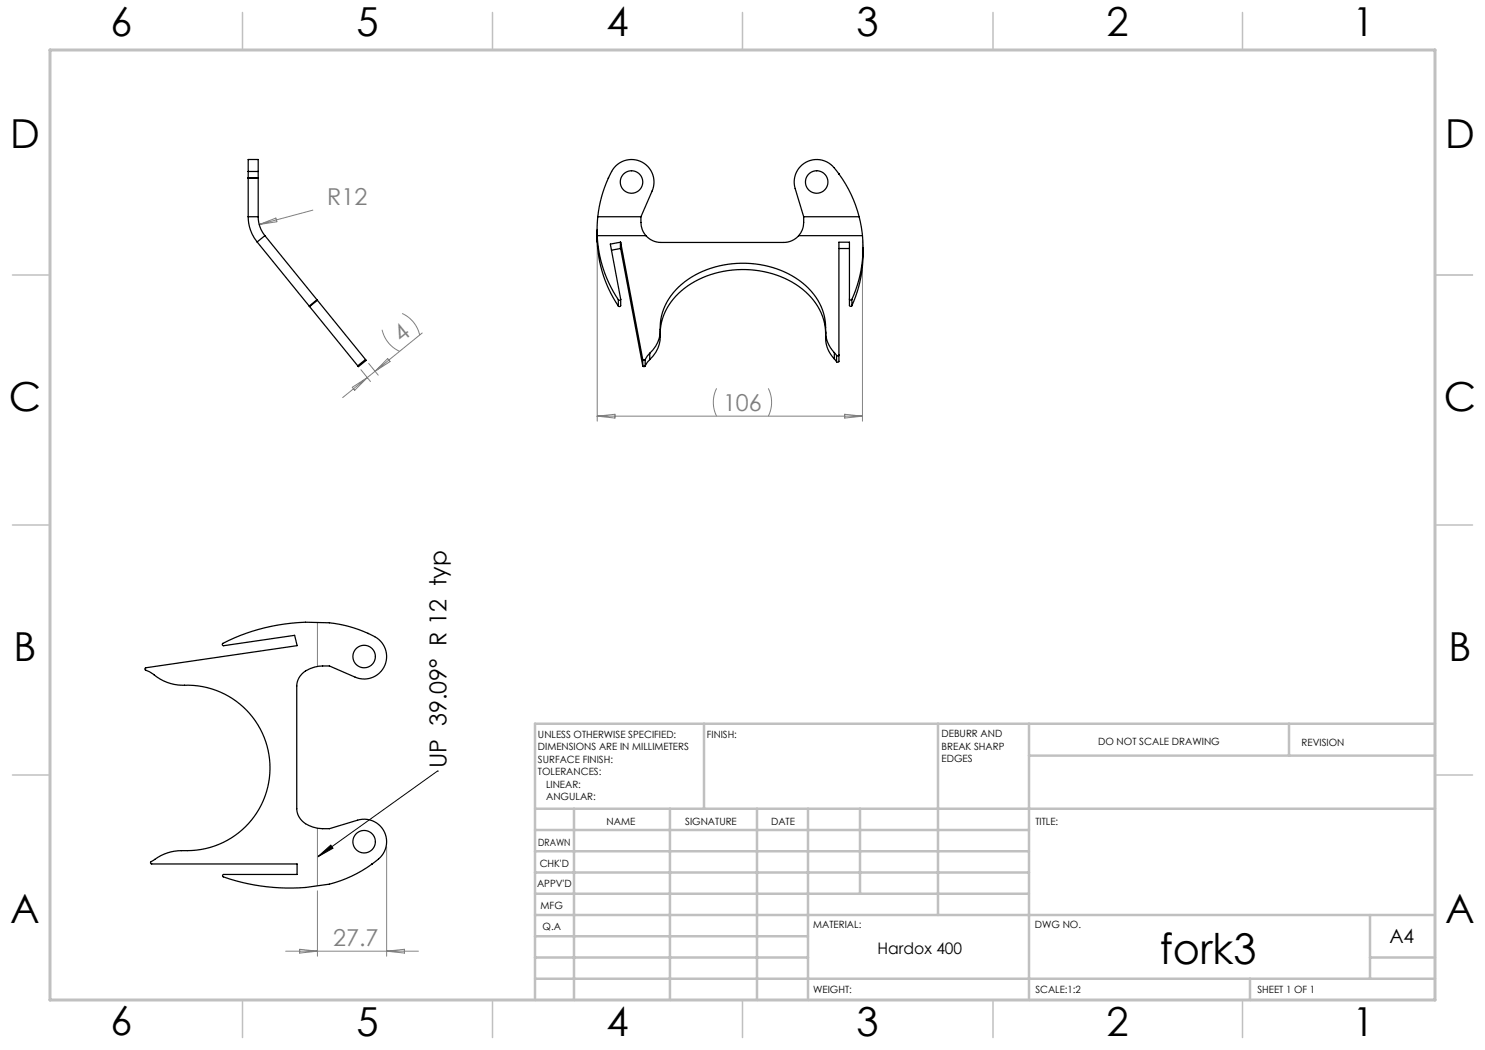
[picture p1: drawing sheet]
<svg xmlns="http://www.w3.org/2000/svg" width="297mm" height="210mm" viewBox="0 0 297 210" stroke-linecap="round" stroke-linejoin="round" font-family="sans-serif">
<path d="M87.5 154.2h.1M87.5 154.2l-24 17.2M63.5 171.4l2.7-2.4 .4 .6z" fill="none" stroke="#000" stroke-width=".2"/>
<g fill="none" stroke="#808080" stroke-width=".2">
<path d="M51.8 44.9l3.4-1.3 .2 .8zM62.6 42l-10.8 2.9M119.4 48.1v36.1M172.5 48.1v36.1M70.5 77.5l3-2-2.6 2.6zM72.2 73.9l1.9 2.4M73.7 72.7l1.9 2.3M75 74.3l-6.5 5.2M76.4 66a6.2 6.2 0 0 0 3.5 4.3M77.5 71.7l.5 .6-3 2zM80.4 62.7a6.2 6.2 0 0 1 3.5 4.3M84.4 66.6l-9.4 7.7"/>
<path d="M143.3 77.7a6.2 6.2 0 0 0 0 5.5M153.7 77.7a6.2 6.2 0 0 1 0 5.5M119.4 83.2h53.1M119.4 83.2l3.6-.3v.7zM168.9 82.9l3.6 .3-3.6 .4zM63.5 124.5v8.8M63.5 165.6v11.6M63.5 178.2v13M77.3 169.3v21.9M57.1 190.2h26.6M59.9 189.9l3.6 .3-3.6 .4zM77.3 190.2l3.6-.3v.7z"/>
</g>
<path d="M287 55h7.5M287 144.8v55.2h-187.2" fill="none" stroke="#c0c0c0" stroke-width=".2"/>
<g fill="none" stroke="#c0c0c0" stroke-width=".5">
<path d="M140.8 144.8v17M187.6 144.8v38.2M205.8 144.8v55.2M205.8 151.1h81.2M257.8 144.8v6.3M287 144.8h-180v55.2M107 161.8h180M107 178.8h98.8M107 174.5h98.8M107 170.3h98.8M107 166h98.8M114.8 161.8v38.2"/>
<path d="M134 161.8v38.2M151.4 161.8v38.2M161.6 161.8v38.2M172 161.8v17M107 195.8h180M107 191.5h54.6M107 187.3h54.6M107 183h180M250 195.8v4.2M274 191.5h13M274 183v12.8"/>
</g>
<g fill="none" stroke="#c0c0c0" stroke-width=".3">
<path d="M48.5 2.5v7.5M98.5 2.5v7.5M148.5 2.5v7.5M198.6 2.5v7.5M248.5 2.5v7.5M2.5 55h7.5M287 55h7.5M2.5 105h7.5M287 105h7.5M2.5 155h7.5M287 155h7.5M48.5 200v7.5"/>
<path d="M98.5 200v7.5M148.5 200v7.5M198.6 200v7.5M248.5 200v7.5"/>
</g>
<path d="M10 10h277v190h-277z" fill="none" stroke="#c0c0c0" stroke-width=".6"/>
<path d="M63.5 171.4l2.7-2.4 .4 .6z" fill="#000"/>
<g fill="none" stroke="#000" stroke-width=".25">
<path d="M49.6 35.6v7.8M49.6 34.3v1.3M49.6 34.3v-2.4h2v2.4M49.6 35.6h2M49.6 35.6h.1M49.6 34.3h2M51.6 35.6v7.8M51.6 34.3v1.3M51.6 35.6h.1M121.7 35.6a25 25 0 0 0-2.1 7.8M121.7 35.6h.1M121.7 35.6a4.9 4.9 0 0 1 6.3-3.4 4.5 4.5 0 0 1 2.4 6l-2.2 5.2"/>
<path d="M167.8 34.8a5 5 0 0 0-6.6-2.4 4.5 4.5 0 0 0-2.2 5.3l1.7 5.7M167.8 34.8a25 25 0 0 1 4 8.6M167.8 34.8h.1M49.6 43.4l.2 1.3a8 8 0 0 0 1.6 3.7M49.6 43.4h2M51.4 48.4l10.4 12.8M51.6 43.4l.4 2 1 1.7M53 47.1l10.4 12.9M53 47.1l-1.6 1.3M63.4 60l.1 .1M63.4 60l-1.6 1.2M119.4 46v2.4"/>
<path d="M119.4 47.1a25 25 0 0 0 4.3 12.9M119.4 48.4a25 25 0 0 0 4.3 12.8M119.4 47.1h9.8M119.4 47.1v1.3M119.6 43.4l-.2 3.7M119.6 43.4h8.6M123.7 60v1.2M124.1 48.4h.1M124.1 48.4l-2 .4 2 11M124.1 48.4v1.3M124.1 49.7l-1.8 .3M124.1 49.7h.1"/>
<path d="M124.1 48.4l4.4 23.5M124.1 49.7l4.4 23.5M124.1 59.8a.26 .26 0 0 1-.2 .3 .26 .26 0 0 1-.2-.1M124.1 59.9v1.2a.27 .27 0 0 1-.2 .2 .27 .27 0 0 1-.2-.1M128.2 43.4v.4a5 5 0 0 0 1 3.3M129.2 47.1a4 4 0 0 0 3 1.4h24.5a4 4 0 0 0 3-1.4M159.7 47.1h12.8M160.7 43.4v.5a4.8 4.8 0 0 1-1 3.2M160.7 43.4h11.1M167.8 49.7h2.1M169.9 59.8a.27 .27 0 0 0 .2 .2 .27 .27 0 0 0 .3-.1M170.4 59.9v1.2"/>
<path d="M171.8 43.4l.7 3.7M172.5 47.1a25 25 0 0 1-2.1 12.8M172.6 49.6a25.6 25.6 0 0 1-2.2 11.5M61.8 61.2l.1 .1M61.9 61.3l9.6 11.9M63.5 60.1l-1.6 1.2M63.5 60.1l9.6 11.8M73.1 71.9l.1 .2-1.5 1.2-.2-.1M73.1 71.9l-1.6 1.3M128.5 71.9l.3 .2 .2-.2M128.5 73.2a.27 .27 0 0 0 .3 .1 .27 .27 0 0 0 .2-.1M128.5 71.9v1.3"/>
<path d="M129 71.9v1.3M129.9 70.7a6.3 6.3 0 0 0 2.1-5.5 12.6 12.6 0 0 1 7.7-10.6 20 20 0 0 1 21.4 2.5 11.4 11.4 0 0 1 4 8.4 9.1 9.1 0 0 0 .5 4.3l.5 1 .8 1M129.9 70.7l-.9 1.2M129.9 71.9l-.9 1.3M129.9 70.7v1.2M132.1 66.1a6.6 6.6 0 0 1-2.2 5.8M132.1 66a12.7 12.7 0 0 1 7.6-10.1 20 20 0 0 1 21.4 2.5 11.4 11.4 0 0 1 4 8.3M165.1 66.4a6 6 0 0 0 1.8 4.1M166.9 70.5l.4 .6M166.9 71.8l.4 .6M166.9 70.5v1.3M167.3 71.1v1.3"/>
<path d="M167.8 71a.27 .27 0 0 1-.2 .2 .27 .27 0 0 1-.3-.1M170.4 61.1a.27 .27 0 0 1-.3 .2 .27 .27 0 0 1-.2-.2v-12.7h-2.1v23.9a.27 .27 0 0 1-.2 .2 .27 .27 0 0 1-.3-.1M73.6 126.7a25 25 0 0 0-7.7-2.1 40.8 40.8 0 0 0-11.5 .6 33.6 33.6 0 0 0-9.9 3.6v.2l.2 .1 14.2-2 .5 2-30.2 4.5a.25 .25 0 0 0-.2 .2 .25 .25 0 0 0 .1 .2l.8 .4a11.2 11.2 0 0 0 5.7 2.6 17.6 17.6 0 0 1 12.4 3.8 16.6 16.6 0 0 1 4.8 18.9 16.6 16.6 0 0 1-16.5 10.4 10.8 10.8 0 0 0-6 2.2 .26 .26 0 0 0-.2 .2 .26 .26 0 0 0 .2 .3h29.1v2.1h-14.6a.25 .25 0 0 0-.3 .2 .25 .25 0 0 0 .2 .3 40.5 40.5 0 0 0 16.4 2.1 23.2 23.2 0 0 0 8.1-1.8l3.2-1.6 2-1.3M73.6 126.7h.1M73.7 126.7a4.8 4.8 0 0 1 3.1 6.8 4.5 4.5 0 0 1-5.8 1.9l-5.1-2.2a6.2 6.2 0 0 0-6.1 2.3l-.3 .8-.1 .9v24.5a4 4 0 0 0 3.2 3.7l.9 .3h2.4l5.6-1.7a4.6 4.6 0 0 1 5.5 2.7 4.6 4.6 0 0 1-2.1 5.7l-.5 .4M73.7 126.7h-.1M74.4 172.8h.1"/>
<circle cx="126.3" cy="36.4" r="2.25"/>
<circle cx="163.3" cy="36.4" r="2.25"/>
<circle cx="72.8" cy="131.3" r="2.25"/>
<circle cx="72.8" cy="168.3" r="2.25"/>
</g>
<text font-size="8.5" x="232" y="192.7">fork3</text>
<g font-size="8">
<text x="22.1" y="7.1">6</text>
<text x="71.3" y="7.1">5</text>
<text x="121.3" y="7.1">4</text>
<text x="171.3" y="7.1">3</text>
<text x="221.3" y="7.1">2</text>
<text x="270.5" y="7.1">1</text>
<text x="2" y="29.6">D</text>
<text x="289" y="29.7">D</text>
<text x="1.8" y="82.1">C</text>
<text x="288.8" y="82.1">C</text>
<text x="2.7" y="132.1">B</text>
<text x="289.7" y="132.1">B</text>
<text x="2" y="184.6">A</text>
<text x="289" y="184.6">A</text>
<text x="22.1" y="207.1">6</text>
<text x="71.3" y="207.1">5</text>
<text x="121.3" y="207.1">4</text>
<text x="171.3" y="207.1">3</text>
<text x="221.3" y="207.1">2</text>
<text x="270.5" y="207.1">1</text>
</g>
<g font-size="4.7" fill="#808080">
<text x="65.5" y="41">R12</text>
<text x="80.3" y="68.7" transform="rotate(-39 80.3 68.7)">4</text>
<text x="144.6" y="82.2">106</text>
<text x="66.6" y="189.2">27.7</text>
</g>
<text font-size="4.7" x="89.3" y="153.7" transform="rotate(-90 89.3 153.7)">UP 39.09° R 12 typ</text>
<text font-size="3.9" x="277.9" y="188.5">A4</text>
<text font-size="3.2" x="175.5" y="190.9">Hardox 400</text>
<g font-size="2">
<text x="107.6" y="147.6">UNLESS OTHERWISE SPECIFIED:</text>
<text x="141.4" y="147.6">FINISH:</text>
<text x="188.3" y="147.5">DEBURR AND</text>
<text x="188.3" y="150">BREAK SHARP</text>
<text x="219.6" y="149">DO NOT SCALE DRAWING</text>
<text x="260.3" y="149.2">REVISION</text>
<text x="107.6" y="150.1">DIMENSIONS ARE IN MILLIMETERS</text>
<text x="107.6" y="152.6">SURFACE FINISH:</text>
<text x="107.6" y="155.1">TOLERANCES:</text>
<text x="188.3" y="152.5">EDGES</text>
<text x="109.2" y="157.6">LINEAR:</text>
<text x="109.2" y="160.1">ANGULAR:</text>
<text x="121.3" y="165">NAME</text>
<text x="137" y="164.9">SIGNATURE</text>
<text x="154.2" y="164.9">DATE</text>
<text x="207.1" y="164.9">TITLE:</text>
<text x="107.6" y="169.1">DRAWN</text>
<text x="107.9" y="173.3">CHK'D</text>
<text x="107.4" y="177.4">APPV'D</text>
<text x="108.1" y="181.8">MFG</text>
<text x="108.5" y="186">Q.A</text>
<text x="162.6" y="185.5">MATERIAL:</text>
<text x="207" y="185.5">DWG NO.</text>
<text x="162.6" y="198.5">WEIGHT:</text>
<text x="207.1" y="198.6">SCALE:1:2</text>
<text x="251.5" y="198.6">SHEET 1 OF 1</text>
</g>
</svg>
